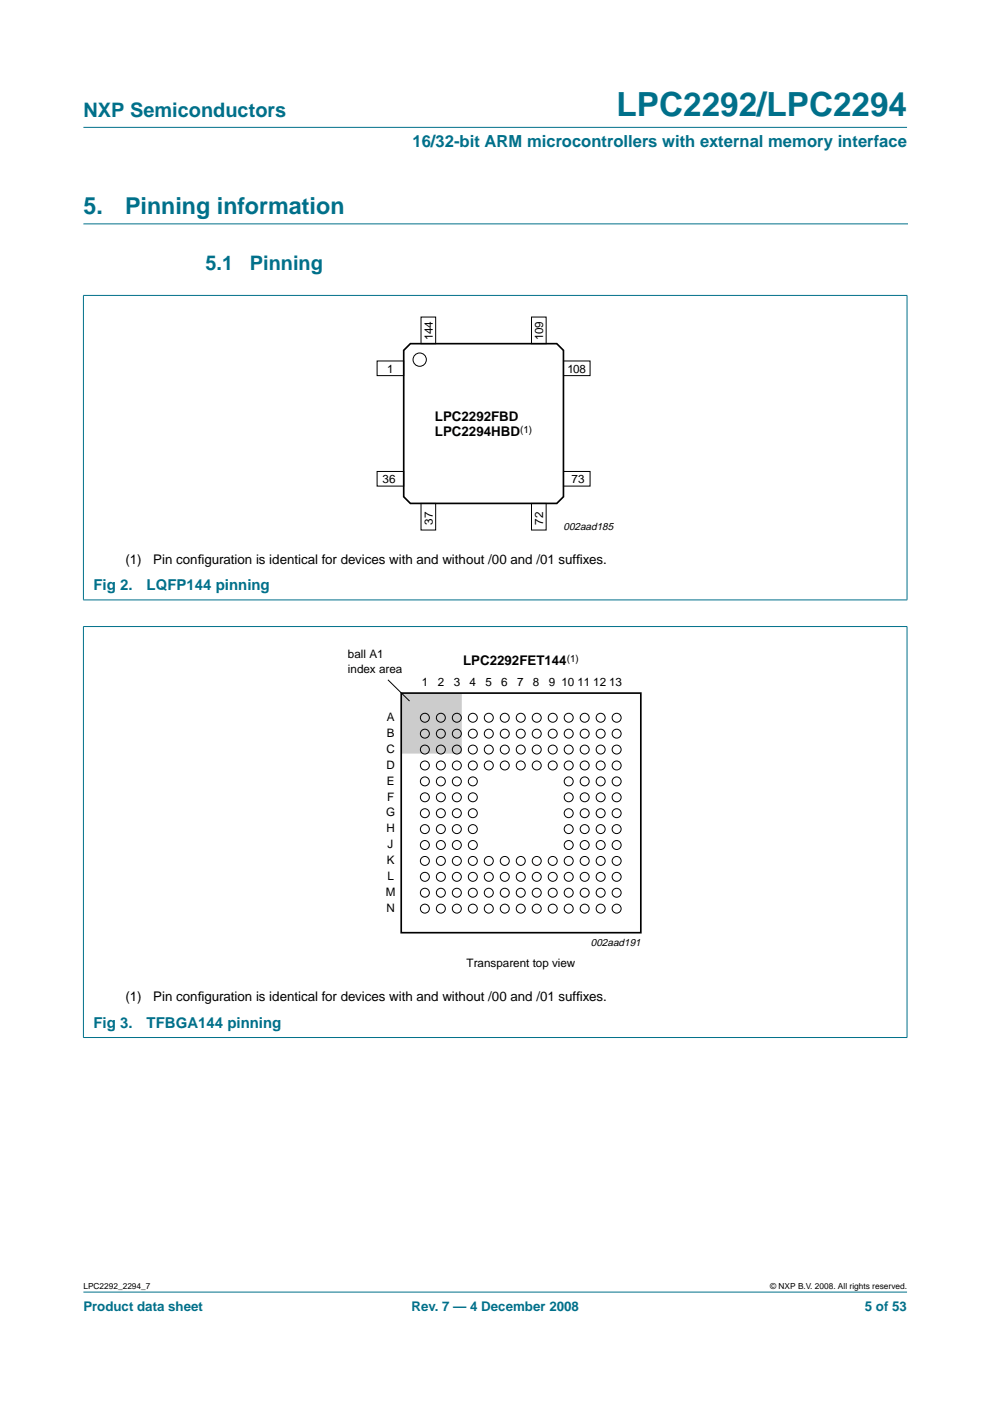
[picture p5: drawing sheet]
<svg xmlns="http://www.w3.org/2000/svg" width="210mm" height="297mm" viewBox="0 0 210 297" stroke-linecap="round" stroke-linejoin="round" font-family="sans-serif">
<g fill="#00708a" stroke="#00708a" stroke-width=".21">
<path d="M17.7 273.9h174.6z"/>
<path d="M17.7 27h174.6z"/>
<path d="M17.7 62.7v64.5z"/>
<path d="M192.3 62.7v64.5z"/>
<path d="M17.6 62.6h174.8z"/>
<path d="M17.6 127.2h174.8z"/>
<path d="M17.7 132.9v87z"/>
<path d="M192.3 132.9v87z"/>
<path d="M17.6 132.8h174.8z"/>
<path d="M17.6 220h174.8z"/>
</g>
<path d="M17.7 47.5h174.7" fill="none" stroke="#00708a" stroke-width=".21"/>
<g fill="none" stroke="#000" stroke-width=".21">
<path d="M80 76.5h5.6v3.1h-5.6zM89.3 67.2h3.1v5.7h-3.1zM112.7 67.2h3.1v5.7h-3.1zM119.5 76.5h5.6v3.1h-5.6zM80 100h5.6v3.1h-5.6zM119.5 100h5.6v3.1h-5.6zM89.3 106.7h3.1v5.7h-3.1zM112.7 106.7h3.1v5.7h-3.1z"/>
<circle cx="89" cy="76.3" r="1.41"/>
</g>
<path d="M85.6 74.3l1.4-1.4h31.1l1.4 1.4v31l-1.4 1.4h-31.1l-1.4-1.4z" fill="none" stroke="#000" stroke-width=".35"/>
<path d="M85.1 146.9h12.8v12.9h-12.8z" fill="#ccc"/>
<path d="M85.1 146.9h50.8v50.8h-50.8z" fill="none" stroke="#000" stroke-width=".35"/>
<g fill="none" stroke="#000" stroke-width=".21">
<path d="M82.2 144.1l4.6 4.5"/>
<circle cx="90.1" cy="155.6" r=".95"/>
<circle cx="90.1" cy="158.9" r=".95"/>
<circle cx="90.1" cy="152.2" r=".95"/>
<circle cx="93.5" cy="155.6" r=".95"/>
<circle cx="93.5" cy="158.9" r=".95"/>
<circle cx="93.5" cy="152.2" r=".95"/>
<circle cx="96.9" cy="155.6" r=".95"/>
<circle cx="96.9" cy="158.9" r=".95"/>
<circle cx="96.9" cy="152.2" r=".95"/>
<circle cx="100.2" cy="155.6" r=".95"/>
<circle cx="100.2" cy="158.9" r=".95"/>
<circle cx="100.2" cy="152.2" r=".95"/>
<circle cx="103.6" cy="155.6" r=".95"/>
<circle cx="103.6" cy="158.9" r=".95"/>
<circle cx="103.6" cy="152.2" r=".95"/>
<circle cx="107" cy="155.6" r=".95"/>
<circle cx="107" cy="158.9" r=".95"/>
<circle cx="107" cy="152.2" r=".95"/>
<circle cx="110.4" cy="155.6" r=".95"/>
<circle cx="110.4" cy="158.9" r=".95"/>
<circle cx="110.4" cy="152.2" r=".95"/>
<circle cx="113.8" cy="155.6" r=".95"/>
<circle cx="113.8" cy="158.9" r=".95"/>
<circle cx="113.8" cy="152.2" r=".95"/>
<circle cx="117.2" cy="155.6" r=".95"/>
<circle cx="117.2" cy="158.9" r=".95"/>
<circle cx="117.2" cy="152.2" r=".95"/>
<circle cx="120.6" cy="155.6" r=".95"/>
<circle cx="120.6" cy="158.9" r=".95"/>
<circle cx="120.6" cy="152.2" r=".95"/>
<circle cx="124" cy="155.6" r=".95"/>
<circle cx="124" cy="158.9" r=".95"/>
<circle cx="124" cy="152.2" r=".95"/>
<circle cx="127.4" cy="155.6" r=".95"/>
<circle cx="127.4" cy="158.9" r=".95"/>
<circle cx="127.4" cy="152.2" r=".95"/>
<circle cx="130.7" cy="155.6" r=".95"/>
<circle cx="130.7" cy="158.9" r=".95"/>
<circle cx="130.7" cy="152.2" r=".95"/>
<circle cx="90.1" cy="179.2" r=".95"/>
<circle cx="90.1" cy="175.8" r=".95"/>
<circle cx="90.1" cy="162.3" r=".95"/>
<circle cx="90.1" cy="169" r=".95"/>
<circle cx="90.1" cy="165.7" r=".95"/>
<circle cx="90.1" cy="172.4" r=".95"/>
<circle cx="93.5" cy="179.2" r=".95"/>
<circle cx="93.5" cy="175.8" r=".95"/>
<circle cx="93.5" cy="162.3" r=".95"/>
<circle cx="93.5" cy="169" r=".95"/>
<circle cx="93.5" cy="165.7" r=".95"/>
<circle cx="93.5" cy="172.4" r=".95"/>
<circle cx="96.9" cy="179.2" r=".95"/>
<circle cx="96.9" cy="175.8" r=".95"/>
<circle cx="96.9" cy="162.3" r=".95"/>
<circle cx="96.9" cy="169" r=".95"/>
<circle cx="96.9" cy="165.7" r=".95"/>
<circle cx="96.9" cy="172.4" r=".95"/>
<circle cx="100.2" cy="179.2" r=".95"/>
<circle cx="100.2" cy="175.8" r=".95"/>
<circle cx="100.2" cy="162.3" r=".95"/>
<circle cx="100.2" cy="169" r=".95"/>
<circle cx="100.2" cy="165.7" r=".95"/>
<circle cx="100.2" cy="172.4" r=".95"/>
<circle cx="103.6" cy="162.3" r=".95"/>
<circle cx="107" cy="162.3" r=".95"/>
<circle cx="110.4" cy="162.3" r=".95"/>
<circle cx="113.8" cy="162.3" r=".95"/>
<circle cx="117.2" cy="162.3" r=".95"/>
<circle cx="120.6" cy="179.2" r=".95"/>
<circle cx="120.6" cy="175.8" r=".95"/>
<circle cx="120.6" cy="162.3" r=".95"/>
<circle cx="120.6" cy="169" r=".95"/>
<circle cx="120.6" cy="165.7" r=".95"/>
<circle cx="120.6" cy="172.4" r=".95"/>
<circle cx="124" cy="179.2" r=".95"/>
<circle cx="124" cy="175.8" r=".95"/>
<circle cx="124" cy="162.3" r=".95"/>
<circle cx="124" cy="169" r=".95"/>
<circle cx="124" cy="165.7" r=".95"/>
<circle cx="124" cy="172.4" r=".95"/>
<circle cx="127.4" cy="179.2" r=".95"/>
<circle cx="127.4" cy="175.8" r=".95"/>
<circle cx="127.4" cy="162.3" r=".95"/>
<circle cx="127.4" cy="169" r=".95"/>
<circle cx="127.4" cy="165.7" r=".95"/>
<circle cx="127.4" cy="172.4" r=".95"/>
<circle cx="130.7" cy="179.2" r=".95"/>
<circle cx="130.7" cy="175.8" r=".95"/>
<circle cx="130.7" cy="162.3" r=".95"/>
<circle cx="130.7" cy="169" r=".95"/>
<circle cx="130.7" cy="165.7" r=".95"/>
<circle cx="130.7" cy="172.4" r=".95"/>
<circle cx="90.1" cy="189.3" r=".95"/>
<circle cx="90.1" cy="182.5" r=".95"/>
<circle cx="90.1" cy="185.9" r=".95"/>
<circle cx="90.1" cy="192.7" r=".95"/>
<circle cx="93.5" cy="189.3" r=".95"/>
<circle cx="93.5" cy="182.5" r=".95"/>
<circle cx="93.5" cy="185.9" r=".95"/>
<circle cx="93.5" cy="192.7" r=".95"/>
<circle cx="96.9" cy="189.3" r=".95"/>
<circle cx="96.9" cy="182.5" r=".95"/>
<circle cx="96.9" cy="185.9" r=".95"/>
<circle cx="96.9" cy="192.7" r=".95"/>
<circle cx="100.2" cy="189.3" r=".95"/>
<circle cx="100.2" cy="182.5" r=".95"/>
<circle cx="100.2" cy="185.9" r=".95"/>
<circle cx="100.2" cy="192.7" r=".95"/>
<circle cx="103.6" cy="189.3" r=".95"/>
<circle cx="103.6" cy="182.5" r=".95"/>
<circle cx="103.6" cy="185.9" r=".95"/>
<circle cx="103.6" cy="192.7" r=".95"/>
<circle cx="107" cy="189.3" r=".95"/>
<circle cx="107" cy="182.5" r=".95"/>
<circle cx="107" cy="185.9" r=".95"/>
<circle cx="107" cy="192.7" r=".95"/>
<circle cx="110.4" cy="189.3" r=".95"/>
<circle cx="110.4" cy="182.5" r=".95"/>
<circle cx="110.4" cy="185.9" r=".95"/>
<circle cx="110.4" cy="192.7" r=".95"/>
<circle cx="113.8" cy="189.3" r=".95"/>
<circle cx="113.8" cy="182.5" r=".95"/>
<circle cx="113.8" cy="185.9" r=".95"/>
<circle cx="113.8" cy="192.7" r=".95"/>
<circle cx="117.2" cy="189.3" r=".95"/>
<circle cx="117.2" cy="182.5" r=".95"/>
<circle cx="117.2" cy="185.9" r=".95"/>
<circle cx="117.2" cy="192.7" r=".95"/>
<circle cx="120.6" cy="189.3" r=".95"/>
<circle cx="120.6" cy="182.5" r=".95"/>
<circle cx="120.6" cy="185.9" r=".95"/>
<circle cx="120.6" cy="192.7" r=".95"/>
<circle cx="124" cy="189.3" r=".95"/>
<circle cx="124" cy="182.5" r=".95"/>
<circle cx="124" cy="185.9" r=".95"/>
<circle cx="124" cy="192.7" r=".95"/>
<circle cx="127.4" cy="189.3" r=".95"/>
<circle cx="127.4" cy="182.5" r=".95"/>
<circle cx="127.4" cy="185.9" r=".95"/>
<circle cx="127.4" cy="192.7" r=".95"/>
<circle cx="130.7" cy="189.3" r=".95"/>
<circle cx="130.7" cy="182.5" r=".95"/>
<circle cx="130.7" cy="185.9" r=".95"/>
<circle cx="130.7" cy="192.7" r=".95"/>
</g>
<text font-size="7.1" fill="#00708a" x="130.7" y="24.7">LPC2292/LPC2294</text>
<g font-size="4.9" fill="#00708a">
<text x="17.7" y="45.5">5.</text>
<text x="26.5" y="45.5">Pinning information</text>
</g>
<g font-size="4.2" fill="#00708a">
<text x="17.7" y="24.9">NXP Semiconductors</text>
<text x="43.6" y="57.3">5.1</text>
<text x="53" y="57.3">Pinning</text>
</g>
<text font-size="3.5" fill="#00708a" x="87.4" y="31.1">16/32-bit ARM microcontrollers with external memory interface</text>
<g font-size="3.2" fill="#00708a">
<text x="19.8" y="125.1">Fig 2.</text>
<text x="31.1" y="125.1">LQFP144 pinning</text>
<text x="19.8" y="217.9">Fig 3.</text>
<text x="31.1" y="217.9">TFBGA144 pinning</text>
</g>
<g font-size="2.8">
<text x="92.2" y="89.2">LPC2292FBD</text>
<text x="92.2" y="92.5">LPC2294HBD</text>
<text x="26.6" y="119.6">(1)</text>
<text x="32.5" y="119.6">Pin conf</text>
<text x="41.9" y="119.6">iguration is identical for devices with and without /00 and /01 suff</text>
<text x="122.2" y="119.6">ixes.</text>
<text x="98.2" y="141">LPC2292FET144</text>
<text x="26.6" y="212.3">(1)</text>
<text x="32.5" y="212.3">Pin conf</text>
<text x="41.9" y="212.3">iguration is identical for devices with and without /00 and /01 suff</text>
<text x="122.2" y="212.3">ixes.</text>
</g>
<g font-size="2.8" fill="#00708a">
<text x="17.7" y="278">Product data sheet</text>
<text x="87.3" y="278">Rev. 7 — 4 December 2008</text>
<text x="183.4" y="278">5 of 53</text>
</g>
<g font-size="2.5">
<text x="91.7" y="72" transform="rotate(-90 91.7 72)">144</text>
<text x="115.2" y="72" transform="rotate(-90 115.2 72)">109</text>
<text x="82.1" y="79">1</text>
<text x="120.3" y="79">108</text>
<text x="81.1" y="102.4">36</text>
<text x="121.2" y="102.4">73</text>
<text x="91.7" y="111.2" transform="rotate(-90 91.7 111.2)">37</text>
<text x="115.2" y="111.2" transform="rotate(-90 115.2 111.2)">72</text>
<text x="73.8" y="139.6">ball A1</text>
<text x="73.8" y="142.6">index area</text>
<text x="89.5" y="145.5">1</text>
<text x="92.8" y="145.5">2</text>
<text x="96.2" y="145.5">3</text>
<text x="99.6" y="145.5">4</text>
<text x="102.9" y="145.5">5</text>
<text x="106.3" y="145.5">6</text>
<text x="109.6" y="145.5">7</text>
<text x="113" y="145.5">8</text>
<text x="116.4" y="145.5">9</text>
<text x="119" y="145.5">10</text>
<text x="122.4" y="145.5">11</text>
<text x="125.8" y="145.5">12</text>
<text x="129.1" y="145.5">13</text>
<text x="82" y="152.9">A</text>
<text x="81.9" y="159.6">C</text>
<text x="82" y="156.2">B</text>
<text x="81.9" y="163">D</text>
<text x="82" y="166.4">E</text>
<text x="81.9" y="173.1">G</text>
<text x="82.1" y="169.7">F</text>
<text x="81.9" y="176.5">H</text>
<text x="82.2" y="179.8">J</text>
<text x="82" y="183.2">K</text>
<text x="81.8" y="189.9">M</text>
<text x="82.1" y="186.6">L</text>
<text x="81.9" y="193.3">N</text>
<text x="98.9" y="205.1">Transparent top view</text>
</g>
<g font-size="2.2">
<text x="119.5" y="112.4">002aad185</text>
<text x="125.3" y="200.6">002aad191</text>
</g>
<g font-size="2.1">
<text x="110.3" y="91.8">(1)</text>
<text x="120.2" y="140.3">(1)</text>
</g>
<g font-size="1.8">
<text x="17.7" y="273.4">LPC2292_2294_7</text>
<text x="163.3" y="273.4">© NXP B.V. 2008. All rights reserved.</text>
</g>
</svg>
